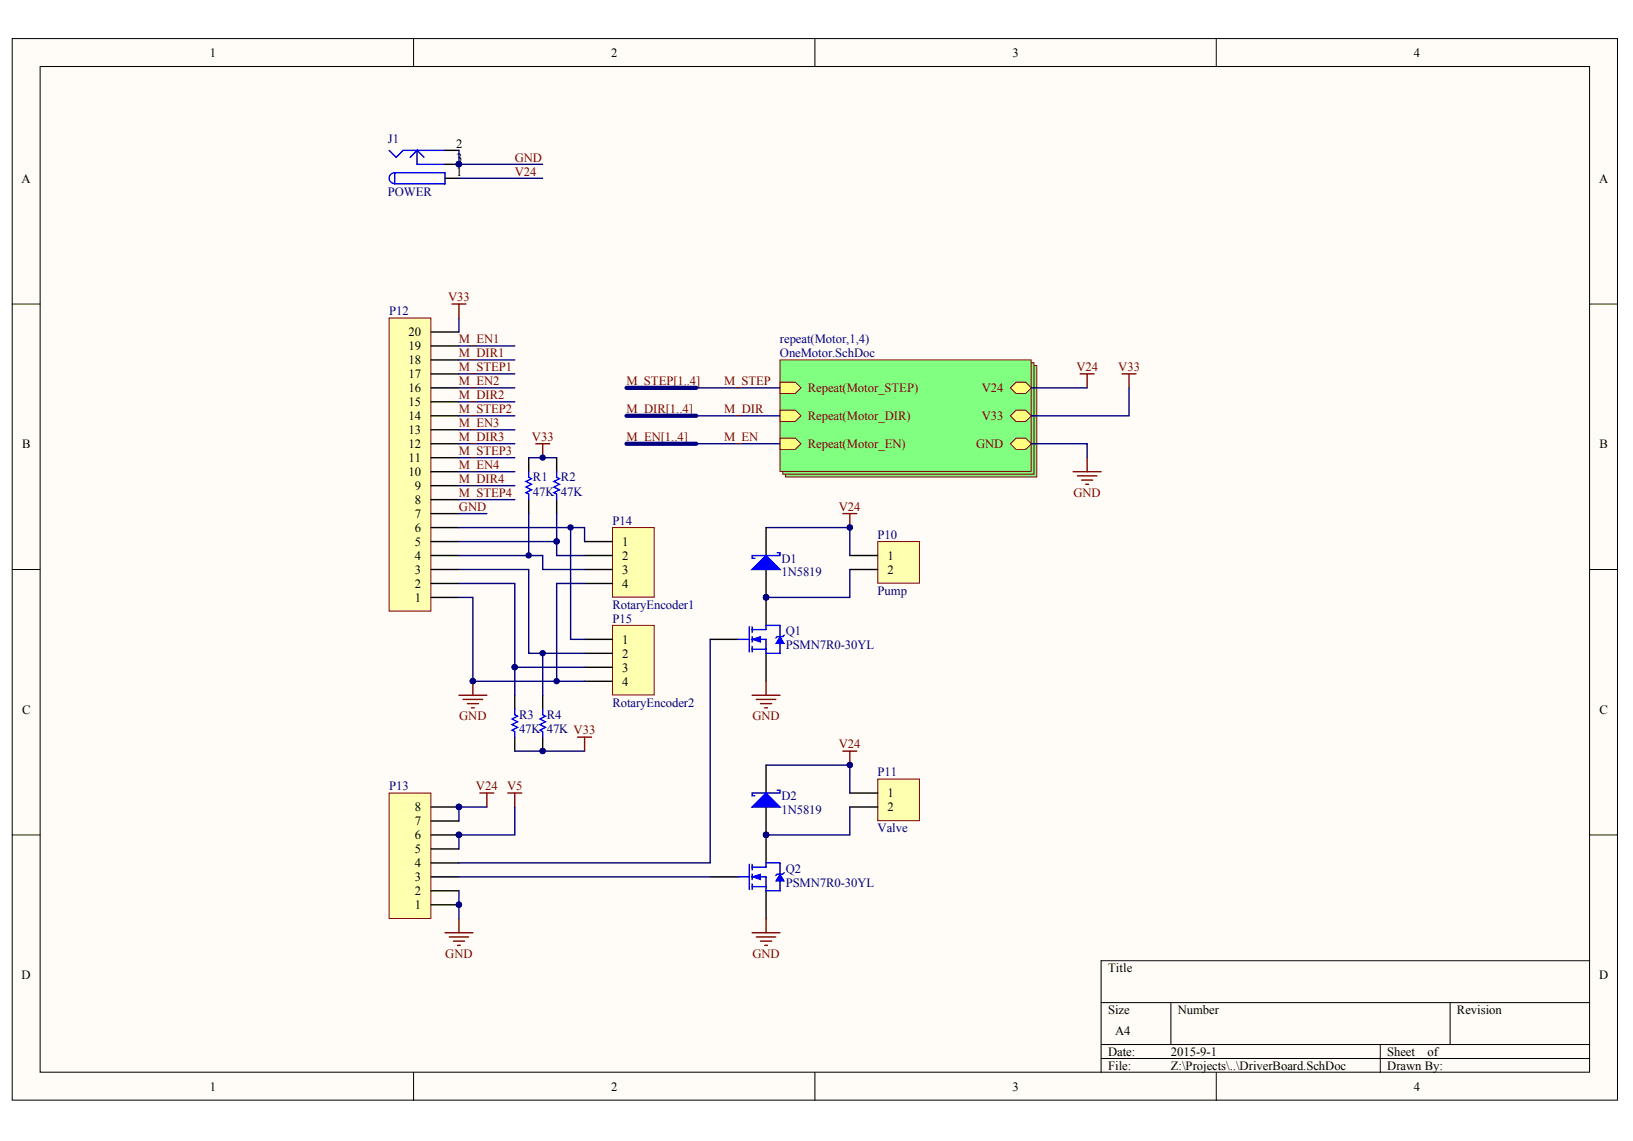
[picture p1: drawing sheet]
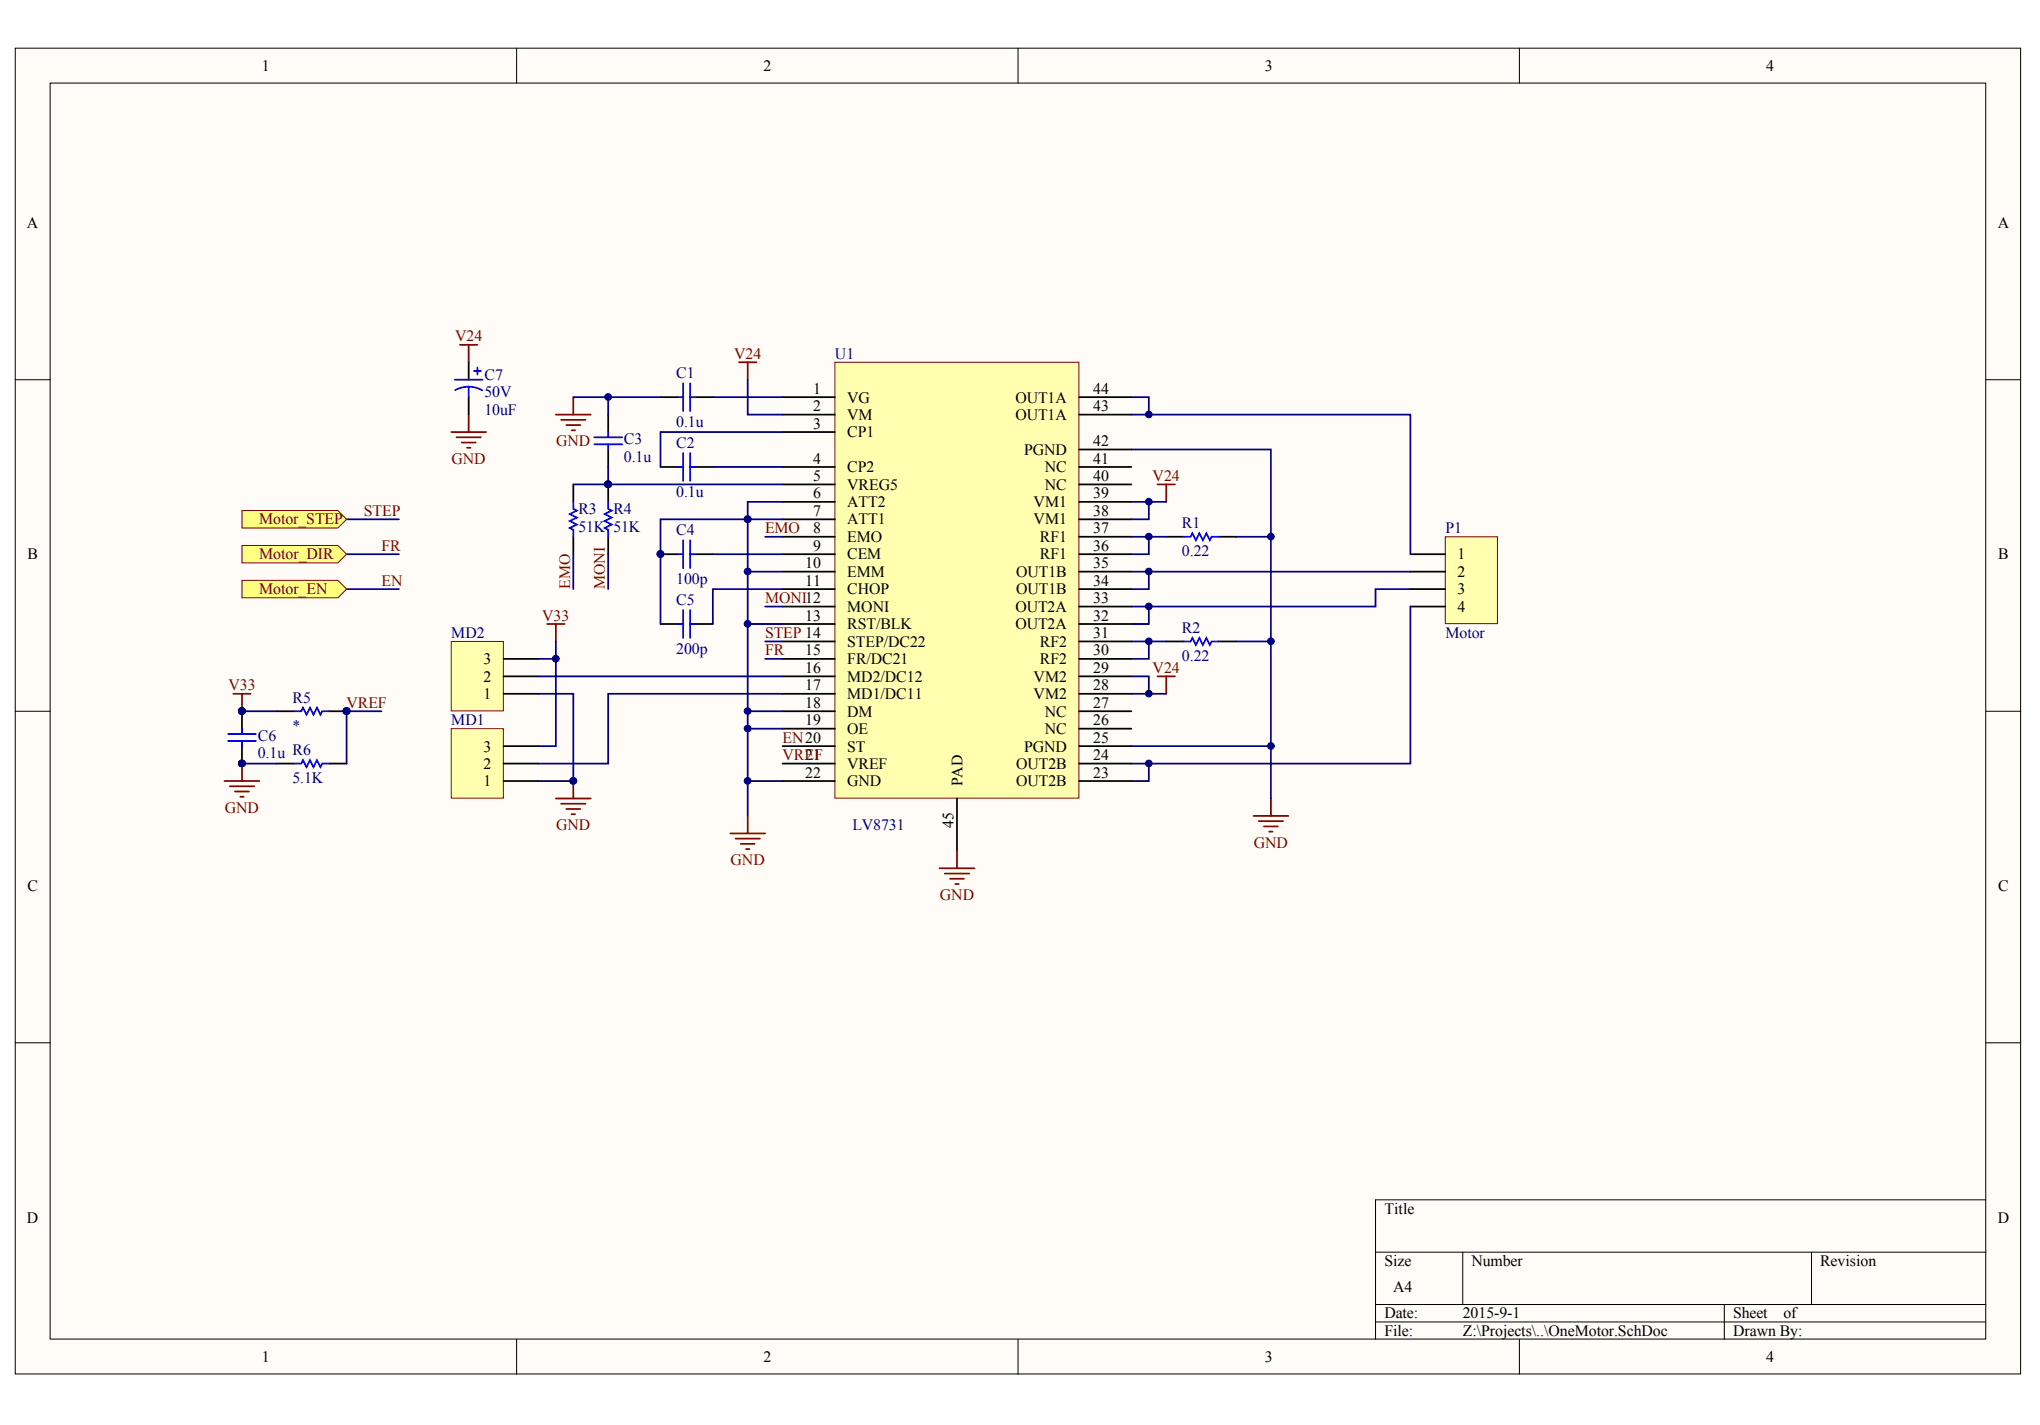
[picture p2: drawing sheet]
# Altium project DriverBoard.PrjPCB
2 sheets, 83 parts. Net scope: hierarchical (ports join the sheet entries above them; power ports are global).
Board file: DriverBoard.PcbDoc
Sheets:
  DriverBoard.SchDoc
    Motor1 = OneMotor.SchDoc
    Motor2 = OneMotor.SchDoc
    Motor3 = OneMotor.SchDoc
    Motor4 = OneMotor.SchDoc

## Sheet DriverBoard.SchDoc
size A4; Author: Zhang YuXiang; DrawnBy: Zhang YuXiang

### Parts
D1  1N5819  [DO-214AC]
D2  1N5819  [DO-214AC]
J1  POWER  [DC_POWER]
P10  Pump  [HDR1X2H]
P11  Valve  [HDR1X2H]
P12  Header 20  [HDR1X20]  (value not drawn)
P13  Header 8  [HDR1X8]  (value not drawn)
P14  RotaryEncoder1  [HDR1X4H]
P15  RotaryEncoder2  [HDR1X4H]
Q1  PSMN7R0-30YL  [SOT669]
Q2  PSMN7R0-30YL  [SOT669]
R1  value 47K  [R-1608[0603]]  (hidden comment: Res Semi)
R2  value 47K  [R-1608[0603]]  (hidden comment: Res Semi)
R3  value 47K  [R-1608[0603]]  (hidden comment: Res Semi)
R4  value 47K  [R-1608[0603]]  (hidden comment: Res Semi)

### Sub-sheets
repeat(Motor,1,4) = OneMotor.SchDoc: Repeat(Motor_STEP) (in), Repeat(Motor_DIR) (in), Repeat(Motor_EN) (in), V24, V33, GND

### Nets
GND: J1.2 J1.3 P12.1 P12.7 P13.1 P13.2 P14.4 P15.4 Q1.3(S) Q2.3(S) ; sheet repeat(Motor,1,4)/GND
V5: P13.5 P13.6
V24: D1.2(K) D2.2(K) J1.1 P10.1 P11.1 P13.7 P13.8 ; sheet repeat(Motor,1,4)/V24
V33: P12.20 R1.2 R2.2 R3.1 R4.1 ; sheet repeat(Motor,1,4)/V33
M_DIR1: P12.18  [project net FR]
M_DIR2: P12.15  [project net FR]
M_DIR3: P12.12  [project net FR]
M_DIR4: P12.9  [project net FR]
M_EN1: P12.19  [project net EN]
M_EN2: P12.16  [project net EN]
M_EN3: P12.13  [project net EN]
M_EN4: P12.10  [project net EN]
M_STEP1: P12.17
M_STEP2: P12.14
M_STEP3: P12.11
M_STEP4: P12.8
NetD1_1: D1.1(A) P10.2 Q1.2(D)
NetD2_1: D2.1(A) P11.2 Q2.2(D)
NetP12_2: P12.2 P15.3 R3.2
NetP12_3: P12.3 P15.2 R4.2
NetP12_4: P12.4 P14.3 R1.1
NetP12_5: P12.5 P14.2 R2.1
NetP12_6: P12.6 P14.1 P15.1
NetP13_3: P13.3 Q2.1(G)
NetP13_4: P13.4 Q1.1(G)

### Buses and harness runs
bus M_DIR[1..4]
bus M_EN[1..4]
bus M_STEP[1..4]

## Sheet OneMotor.SchDoc
size A4; Author: Zhang YuXiang; DrawnBy: Zhang YuXiang; Engineer: Zhang YuXiang
Used 4 times, as channels Motor1, Motor2, Motor3, Motor4. Parts and nets are listed once, with the designators drawn on the sheet.

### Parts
C1  value 0.1u  [C-1608[0603]]  (hidden comment: Cap Semi)
C2  value 0.1u  [C-1608[0603]]  (hidden comment: Cap Semi)
C3  value 0.1u  [C-1608[0603]]  (hidden comment: Cap Semi)
C4  value 100p  [C-1608[0603]]  (hidden comment: Cap Semi)
C5  value 200p  [C-1608[0603]]  (hidden comment: Cap Semi)
C6  value 0.1u  [C-1608[0603]]  (hidden comment: Cap Semi)
C7  50V  value 10uF  [RB.1/.25]
MD1  Header 3  [shortPad]  (value not drawn)
MD2  Header 3  [shortPad]  (value not drawn)
P1  Motor  [HDR1X4]
R1  value 0.22  [R-6332[2512]]  (hidden comment: Res Semi)
R2  value 0.22  [R-6332[2512]]  (hidden comment: Res Semi)
R3  value 51K  [R-1608[0603]]  (hidden comment: Res Semi)
R4  value 51K  [R-1608[0603]]  (hidden comment: Res Semi)
R5  Res Semi  [R-1608[0603]]  (value not drawn)
R6  value 5.1K  [R-1608[0603]]  (hidden comment: Res Semi)
U1  LV8731  [LV8731_V3]

### Ports
Motor_DIR (in), Motor_EN (in), Motor_STEP (in)

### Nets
GND: C1.2 C3.1 C4.1 C5.1 C6.1 C7.2 MD1.1 MD2.1 R1.1 R2.1 R6.1 U1.6(ATT2) U1.7(ATT1) U1.10(EMM) U1.13(RST/BLK) U1.18(DM) U1.19(OE) U1.22(GND) U1.25(PGND) U1.42(PGND) U1.45(PAD)
V24: C7.1 U1.2(VM) U1.28(VM2) U1.29(VM2) U1.38(VM1) U1.39(VM1)
V33: C6.2 MD1.3 MD2.3 R5.1
EMO: R3.1 U1.8(EMO)
EN: U1.20(ST) ; port Motor_EN
FR: U1.15(FR/DC21) ; port Motor_DIR
MONI: R4.1 U1.12(MONI)
STEP: U1.14(STEP/DC22) ; port Motor_STEP
VREF: R5.2 R6.2 U1.21(VREF)
NetC1_1: C1.1 U1.1(VG)
NetC2_1: C2.1 U1.4(CP2)
NetC2_2: C2.2 U1.3(CP1)
NetC3_2: C3.2 R3.2 R4.2 U1.5(VREG5)
NetC4_2: C4.2 U1.9(CEM)
NetC5_2: C5.2 U1.11(CHOP)
NetMD1_2: MD1.2 U1.17(MD1/DC11)
NetMD2_2: MD2.2 U1.16(MD2/DC12)
NetP1_1: P1.1 U1.43(OUT1A) U1.44(OUT1A)
NetP1_2: P1.2 U1.34(OUT1B) U1.35(OUT1B)
NetP1_3: P1.3 U1.32(OUT2A) U1.33(OUT2A)
NetP1_4: P1.4 U1.23(OUT2B) U1.24(OUT2B)
NetR1_2: R1.2 U1.36(RF1) U1.37(RF1)
NetR2_2: R2.2 U1.30(RF2) U1.31(RF2)

Not connected (* = marked no-connect by the designer): U1 26(NC) 27(NC) 40(NC) 41(NC)

### Channels
Motor1: designators end in _1; ports Motor_DIR=FR Motor_EN=EN Motor_STEP=M_STEP1
Motor2: designators end in _2; ports Motor_DIR=FR Motor_EN=EN Motor_STEP=M_STEP2
Motor3: designators end in _3; ports Motor_DIR=FR Motor_EN=EN Motor_STEP=M_STEP3
Motor4: designators end in _4; ports Motor_DIR=FR Motor_EN=EN Motor_STEP=M_STEP4

## Nets that join several sheets
GND: DriverBoard (10 pins), Motor1 (21 pins), Motor2 (21 pins), Motor3 (21 pins), Motor4 (21 pins)
V24: DriverBoard (7 pins), Motor1 (6 pins), Motor2 (6 pins), Motor3 (6 pins), Motor4 (6 pins)
V33: DriverBoard (5 pins), Motor1 (C6_1.2 MD1_1.3 MD2_1.3 R5_1.1), Motor2 (C6_2.2 MD1_2.3 MD2_2.3 R5_2.1), Motor3 (C6_3.2 MD1_3.3 MD2_3.3 R5_3.1), Motor4 (C6_4.2 MD1_4.3 MD2_4.3 R5_4.1)
EN: DriverBoard (P12.10), Motor4 (U1_4.20)
EN: DriverBoard (P12.13), Motor3 (U1_3.20)
EN: DriverBoard (P12.16), Motor2 (U1_2.20)
EN: DriverBoard (P12.19), Motor1 (U1_1.20)
FR: DriverBoard (P12.9), Motor4 (U1_4.15)
FR: DriverBoard (P12.12), Motor3 (U1_3.15)
FR: DriverBoard (P12.15), Motor2 (U1_2.15)
FR: DriverBoard (P12.18), Motor1 (U1_1.15)
M_STEP1: DriverBoard (P12.17), Motor1 (U1_1.14)
M_STEP2: DriverBoard (P12.14), Motor2 (U1_2.14)
M_STEP3: DriverBoard (P12.11), Motor3 (U1_3.14)
M_STEP4: DriverBoard (P12.8), Motor4 (U1_4.14)
